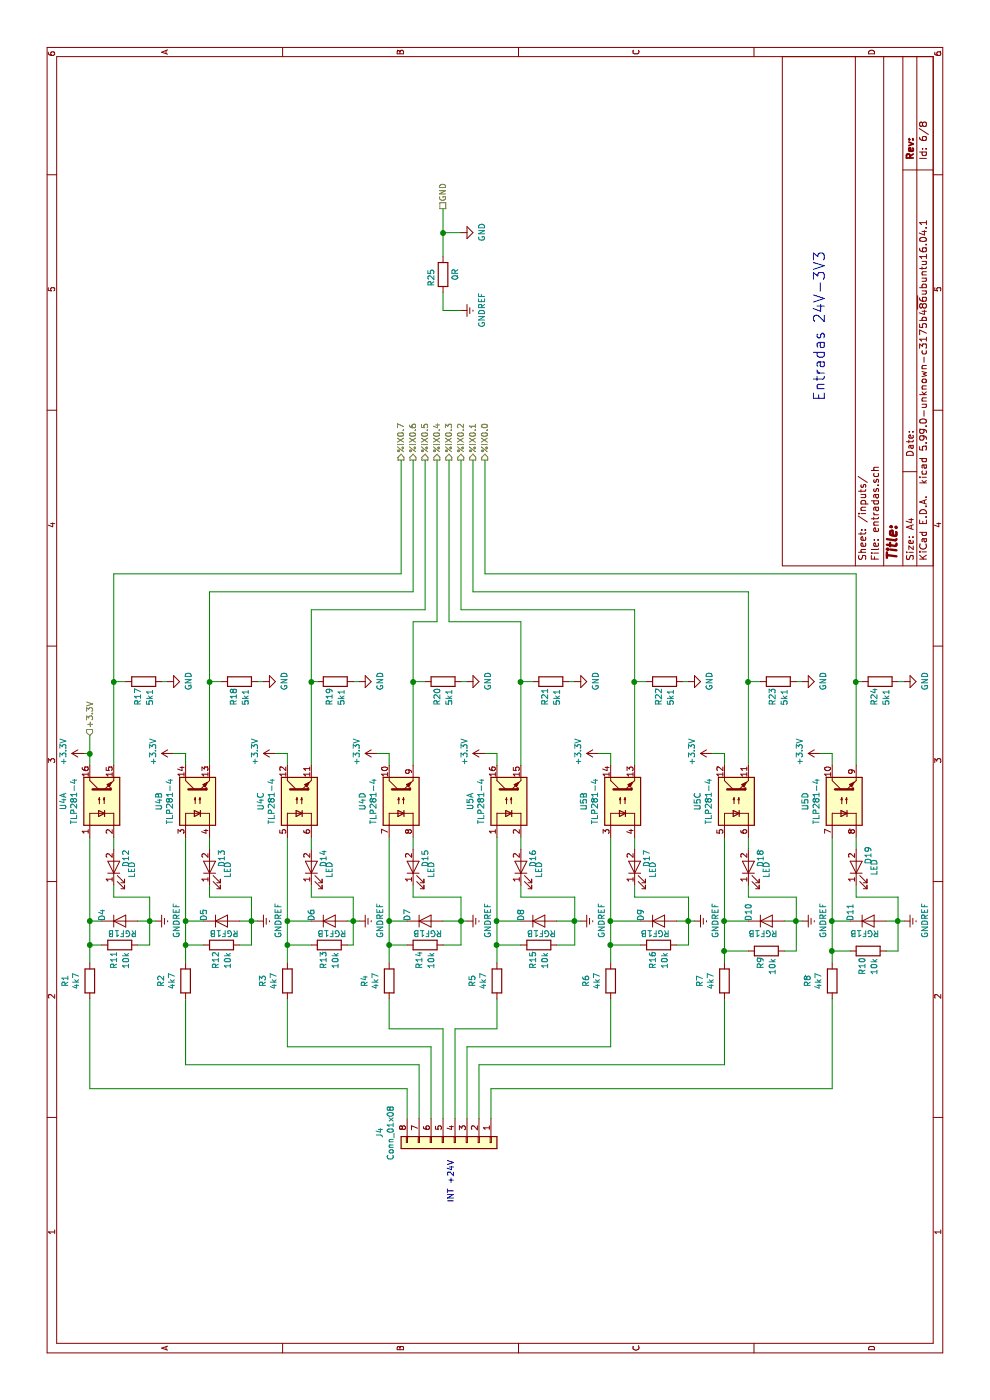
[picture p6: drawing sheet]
EESchema Schematic File Version 5
EELAYER 30 0
EELAYER END
$Descr A4 11693 8268
encoding utf-8
Sheet 6 8
Title ""
Date ""
Rev ""
Comp ""
Comment1 ""
Comment2 ""
Comment3 ""
Comment4 ""
Comment5 ""
Comment6 ""
Comment7 ""
Comment8 ""
Comment9 ""
$EndDescr
$Comp
L power:GND #PWR0113
U 1 1
P 9750 3850
F 0 "#PWR0113" H 9750 3600 50  0001 C CNN
F 1 "GND" H 9755 3677 50  0000 C CNN
F 2 "" H 9750 3850 50  0001 C CNN
F 3 "" H 9750 3850 50  0001 C CNN
	1    9750 3850
	1    0    0    -1  
$EndComp
Text HLabel 9950 3700 2    50   UnSpc ~ 0
GND
Text Notes 9600 6900 2    89   ~ 0
Entradas 24V-3V3
$Comp
L power:GNDREF #PWR0126
U 1 1
P 9100 3850
F 0 "#PWR0126" H 9100 3600 50  0001 C CNN
F 1 "GNDREF" H 9105 3677 50  0000 C CNN
F 2 "" H 9100 3850 50  0001 C CNN
F 3 "" H 9100 3850 50  0001 C CNN
	1    9100 3850
	1    0    0    -1  
$EndComp
$Comp
L Device:R R25
U 1 1
P 9400 3700
F 0 "R25" V 9300 3600 50  0000 L CNN
F 1 "0R" V 9500 3650 50  0000 L CNN
F 2 "Resistor_SMD:R_0805_2012Metric" V 9330 3700 50  0001 C CNN
F 3 "~" H 9400 3700 50  0001 C CNN
	1    9400 3700
	0    1    1    0   
$EndComp
Wire Wire Line
	9950 3700 9750 3700
Wire Wire Line
	9750 3850 9750 3700
Connection ~ 9750 3700
Wire Wire Line
	9750 3700 9550 3700
Wire Wire Line
	9250 3700 9100 3700
Wire Wire Line
	9100 3700 9100 3850
Connection ~ 5400 750 
$Comp
L power:+3.3V #PWR0142
U 1 1
P 5400 5950
F 0 "#PWR0142" H 5400 5800 50  0001 C CNN
F 1 "+3.3V" H 5415 6123 50  0000 C CNN
F 2 "" H 5400 5950 50  0001 C CNN
F 3 "" H 5400 5950 50  0001 C CNN
	1    5400 5950
	1    0    0    -1  
$EndComp
$Comp
L power:+3.3V #PWR0147
U 1 1
P 5400 6850
F 0 "#PWR0147" H 5400 6700 50  0001 C CNN
F 1 "+3.3V" H 5415 7023 50  0000 C CNN
F 2 "" H 5400 6850 50  0001 C CNN
F 3 "" H 5400 6850 50  0001 C CNN
	1    5400 6850
	1    0    0    -1  
$EndComp
Wire Wire Line
	5550 750  5400 750 
$Comp
L power:+3.3V #PWR0148
U 1 1
P 5400 4050
F 0 "#PWR0148" H 5400 3900 50  0001 C CNN
F 1 "+3.3V" H 5415 4223 50  0000 C CNN
F 2 "" H 5400 4050 50  0001 C CNN
F 3 "" H 5400 4050 50  0001 C CNN
	1    5400 4050
	1    0    0    -1  
$EndComp
$Comp
L power:+3.3V #PWR0149
U 1 1
P 5400 5000
F 0 "#PWR0149" H 5400 4850 50  0001 C CNN
F 1 "+3.3V" H 5415 5173 50  0000 C CNN
F 2 "" H 5400 5000 50  0001 C CNN
F 3 "" H 5400 5000 50  0001 C CNN
	1    5400 5000
	1    0    0    -1  
$EndComp
$Comp
L power:+3.3V #PWR0150
U 1 1
P 5400 1450
F 0 "#PWR0150" H 5400 1300 50  0001 C CNN
F 1 "+3.3V" H 5415 1623 50  0000 C CNN
F 2 "" H 5400 1450 50  0001 C CNN
F 3 "" H 5400 1450 50  0001 C CNN
	1    5400 1450
	1    0    0    -1  
$EndComp
$Comp
L power:+3.3V #PWR0151
U 1 1
P 5400 3150
F 0 "#PWR0151" H 5400 3000 50  0001 C CNN
F 1 "+3.3V" H 5415 3323 50  0000 C CNN
F 2 "" H 5400 3150 50  0001 C CNN
F 3 "" H 5400 3150 50  0001 C CNN
	1    5400 3150
	1    0    0    -1  
$EndComp
$Comp
L power:+3.3V #PWR0152
U 1 1
P 5400 2300
F 0 "#PWR0152" H 5400 2150 50  0001 C CNN
F 1 "+3.3V" H 5415 2473 50  0000 C CNN
F 2 "" H 5400 2300 50  0001 C CNN
F 3 "" H 5400 2300 50  0001 C CNN
	1    5400 2300
	1    0    0    -1  
$EndComp
$Comp
L power:+3.3V #PWR0155
U 1 1
P 5400 700
F 0 "#PWR0155" H 5400 550 50  0001 C CNN
F 1 "+3.3V" H 5415 873 50  0000 C CNN
F 2 "" H 5400 700 50  0001 C CNN
F 3 "" H 5400 700 50  0001 C CNN
	1    5400 700 
	1    0    0    -1  
$EndComp
$Comp
L power:GNDREF #PWR0134
U 1 1
P 4000 7550
F 0 "#PWR0134" H 4000 7300 50  0001 C CNN
F 1 "GNDREF" H 4005 7377 50  0000 C CNN
F 2 "" H 4000 7550 50  0001 C CNN
F 3 "" H 4000 7550 50  0001 C CNN
	1    4000 7550
	1    0    0    -1  
$EndComp
$Comp
L power:GNDREF #PWR0133
U 1 1
P 4000 6700
F 0 "#PWR0133" H 4000 6450 50  0001 C CNN
F 1 "GNDREF" H 4005 6527 50  0000 C CNN
F 2 "" H 4000 6700 50  0001 C CNN
F 3 "" H 4000 6700 50  0001 C CNN
	1    4000 6700
	1    0    0    -1  
$EndComp
$Comp
L power:GNDREF #PWR0132
U 1 1
P 4000 5800
F 0 "#PWR0132" H 4000 5550 50  0001 C CNN
F 1 "GNDREF" H 4005 5627 50  0000 C CNN
F 2 "" H 4000 5800 50  0001 C CNN
F 3 "" H 4000 5800 50  0001 C CNN
	1    4000 5800
	1    0    0    -1  
$EndComp
$Comp
L power:GNDREF #PWR0131
U 1 1
P 4000 4850
F 0 "#PWR0131" H 4000 4600 50  0001 C CNN
F 1 "GNDREF" H 4005 4677 50  0000 C CNN
F 2 "" H 4000 4850 50  0001 C CNN
F 3 "" H 4000 4850 50  0001 C CNN
	1    4000 4850
	1    0    0    -1  
$EndComp
$Comp
L power:GNDREF #PWR0130
U 1 1
P 4000 3900
F 0 "#PWR0130" H 4000 3650 50  0001 C CNN
F 1 "GNDREF" H 4005 3727 50  0000 C CNN
F 2 "" H 4000 3900 50  0001 C CNN
F 3 "" H 4000 3900 50  0001 C CNN
	1    4000 3900
	1    0    0    -1  
$EndComp
$Comp
L power:GNDREF #PWR0129
U 1 1
P 4000 3000
F 0 "#PWR0129" H 4000 2750 50  0001 C CNN
F 1 "GNDREF" H 4005 2827 50  0000 C CNN
F 2 "" H 4000 3000 50  0001 C CNN
F 3 "" H 4000 3000 50  0001 C CNN
	1    4000 3000
	1    0    0    -1  
$EndComp
$Comp
L power:GNDREF #PWR0128
U 1 1
P 4000 2150
F 0 "#PWR0128" H 4000 1900 50  0001 C CNN
F 1 "GNDREF" H 4005 1977 50  0000 C CNN
F 2 "" H 4000 2150 50  0001 C CNN
F 3 "" H 4000 2150 50  0001 C CNN
	1    4000 2150
	1    0    0    -1  
$EndComp
$Comp
L power:GNDREF #PWR0127
U 1 1
P 4000 1300
F 0 "#PWR0127" H 4000 1050 50  0001 C CNN
F 1 "GNDREF" H 4005 1127 50  0000 C CNN
F 2 "" H 4000 1300 50  0001 C CNN
F 3 "" H 4000 1300 50  0001 C CNN
	1    4000 1300
	1    0    0    -1  
$EndComp
Wire Wire Line
	5400 5100 5300 5100
Wire Wire Line
	5400 5000 5400 5100
Connection ~ 6000 5300
Wire Wire Line
	5300 5300 6000 5300
Wire Wire Line
	5400 6050 5300 6050
Wire Wire Line
	5400 5950 5400 6050
Connection ~ 6000 6250
Wire Wire Line
	5300 6250 6000 6250
Wire Wire Line
	6000 5700 6000 5750
Wire Wire Line
	6000 7500 6000 7550
Wire Wire Line
	5400 6950 5400 6850
Wire Wire Line
	5300 6950 5400 6950
Connection ~ 6000 7150
Wire Wire Line
	6000 7150 5300 7150
Wire Wire Line
	6000 6650 6000 6700
Wire Wire Line
	6000 4750 6000 4800
Connection ~ 6000 4350
Wire Wire Line
	5300 4350 6000 4350
Wire Wire Line
	6000 3850 6000 3900
Connection ~ 6000 3450
Wire Wire Line
	6000 3450 5300 3450
Wire Wire Line
	5400 3250 5300 3250
Wire Wire Line
	5400 3150 5400 3250
Wire Wire Line
	5400 4150 5300 4150
Wire Wire Line
	5400 4050 5400 4150
Wire Wire Line
	6000 2150 6000 2200
Wire Wire Line
	6000 1400 6000 1350
Connection ~ 6000 1750
Wire Wire Line
	5300 1750 6000 1750
Wire Wire Line
	5400 1550 5300 1550
Wire Wire Line
	5400 1450 5400 1550
Connection ~ 6000 950 
Wire Wire Line
	5300 950  6000 950 
Wire Wire Line
	5400 750  5300 750 
Wire Wire Line
	5400 700  5400 750 
Wire Wire Line
	5400 2400 5300 2400
Wire Wire Line
	5400 2300 5400 2400
Connection ~ 6000 2600
Wire Wire Line
	6000 2600 5300 2600
Wire Wire Line
	6000 2950 6000 3000
$Comp
L Device:R R19
U 1 1
P 6000 2800
F 0 "R19" H 5800 2850 50  0000 L CNN
F 1 "5k1" H 5800 2750 50  0000 L CNN
F 2 "Resistor_SMD:R_0805_2012Metric" V 5930 2800 50  0001 C CNN
F 3 "~" H 6000 2800 50  0001 C CNN
	1    6000 2800
	1    0    0    -1  
$EndComp
Text HLabel 5550 750  2    50   Input ~ 0
+3.3V
Text HLabel 7850 3350 2    50   Output ~ 0
%IX0.7
Text HLabel 7850 3450 2    50   Output ~ 0
%IX0.6
Text HLabel 7850 3550 2    50   Output ~ 0
%IX0.5
Text HLabel 7850 3650 2    50   Output ~ 0
%IX0.4
Text HLabel 7850 3750 2    50   Output ~ 0
%IX0.3
Text HLabel 7850 3850 2    50   Output ~ 0
%IX0.2
Text HLabel 7850 3950 2    50   Output ~ 0
%IX0.1
Text HLabel 7850 4050 2    50   Output ~ 0
%IX0.0
Wire Wire Line
	6000 7150 6900 7150
Wire Wire Line
	6000 7150 6000 7200
Wire Wire Line
	6000 6250 6750 6250
Wire Wire Line
	6000 6350 6000 6250
Wire Wire Line
	6000 1750 6750 1750
Wire Wire Line
	6000 1850 6000 1750
Wire Wire Line
	6000 2600 6600 2600
Wire Wire Line
	6000 2650 6000 2600
Wire Wire Line
	6000 3450 6500 3450
Wire Wire Line
	6000 3550 6000 3450
Wire Wire Line
	6000 4450 6000 4350
Wire Wire Line
	6000 5300 6600 5300
Wire Wire Line
	6000 5300 6000 5400
Wire Wire Line
	6900 3350 7850 3350
Wire Wire Line
	6750 3450 7850 3450
Wire Wire Line
	6600 3550 7850 3550
Wire Wire Line
	6900 4050 7850 4050
Wire Wire Line
	6750 3950 7850 3950
Wire Wire Line
	6750 6250 6750 3950
Wire Wire Line
	6600 3850 7850 3850
Wire Wire Line
	6500 3650 7850 3650
Wire Wire Line
	6500 3750 7850 3750
Wire Wire Line
	6500 4350 6000 4350
Wire Wire Line
	6500 3750 6500 4350
Wire Wire Line
	6500 3450 6500 3650
Wire Wire Line
	6000 950  6900 950 
Wire Wire Line
	6000 950  6000 1050
$Comp
L Device:R R24
U 1 1
P 6000 7350
F 0 "R24" H 5800 7400 50  0000 L CNN
F 1 "5k1" H 5800 7300 50  0000 L CNN
F 2 "Resistor_SMD:R_0805_2012Metric" V 5930 7350 50  0001 C CNN
F 3 "~" H 6000 7350 50  0001 C CNN
	1    6000 7350
	1    0    0    -1  
$EndComp
$Comp
L Device:R R23
U 1 1
P 6000 6500
F 0 "R23" H 5800 6550 50  0000 L CNN
F 1 "5k1" H 5800 6450 50  0000 L CNN
F 2 "Resistor_SMD:R_0805_2012Metric" V 5930 6500 50  0001 C CNN
F 3 "~" H 6000 6500 50  0001 C CNN
	1    6000 6500
	1    0    0    -1  
$EndComp
$Comp
L Device:R R21
U 1 1
P 6000 4600
F 0 "R21" H 5800 4650 50  0000 L CNN
F 1 "5k1" H 5800 4550 50  0000 L CNN
F 2 "Resistor_SMD:R_0805_2012Metric" V 5930 4600 50  0001 C CNN
F 3 "~" H 6000 4600 50  0001 C CNN
	1    6000 4600
	1    0    0    -1  
$EndComp
$Comp
L Device:R R22
U 1 1
P 6000 5550
F 0 "R22" H 5800 5600 50  0000 L CNN
F 1 "5k1" H 5800 5500 50  0000 L CNN
F 2 "Resistor_SMD:R_0805_2012Metric" V 5930 5550 50  0001 C CNN
F 3 "~" H 6000 5550 50  0001 C CNN
	1    6000 5550
	1    0    0    -1  
$EndComp
$Comp
L Device:R R20
U 1 1
P 6000 3700
F 0 "R20" H 5800 3750 50  0000 L CNN
F 1 "5k1" H 5800 3650 50  0000 L CNN
F 2 "Resistor_SMD:R_0805_2012Metric" V 5930 3700 50  0001 C CNN
F 3 "~" H 6000 3700 50  0001 C CNN
	1    6000 3700
	1    0    0    -1  
$EndComp
$Comp
L Device:R R18
U 1 1
P 6000 2000
F 0 "R18" H 5800 2050 50  0000 L CNN
F 1 "5k1" H 5800 1950 50  0000 L CNN
F 2 "Resistor_SMD:R_0805_2012Metric" V 5930 2000 50  0001 C CNN
F 3 "~" H 6000 2000 50  0001 C CNN
	1    6000 2000
	1    0    0    -1  
$EndComp
$Comp
L Device:R R17
U 1 1
P 6000 1200
F 0 "R17" H 5800 1250 50  0000 L CNN
F 1 "5k1" H 5800 1150 50  0000 L CNN
F 2 "Resistor_SMD:R_0805_2012Metric" V 5930 1200 50  0001 C CNN
F 3 "~" H 6000 1200 50  0001 C CNN
	1    6000 1200
	1    0    0    -1  
$EndComp
Wire Wire Line
	6900 7150 6900 4050
Wire Wire Line
	6600 5300 6600 3850
Wire Wire Line
	6600 2600 6600 3550
Wire Wire Line
	6750 1750 6750 3450
$Comp
L power:GND #PWR0111
U 1 1
P 6000 7550
F 0 "#PWR0111" H 6000 7300 50  0001 C CNN
F 1 "GND" H 6005 7377 50  0000 C CNN
F 2 "" H 6000 7550 50  0001 C CNN
F 3 "" H 6000 7550 50  0001 C CNN
	1    6000 7550
	1    0    0    -1  
$EndComp
$Comp
L power:GND #PWR0110
U 1 1
P 6000 6700
F 0 "#PWR0110" H 6000 6450 50  0001 C CNN
F 1 "GND" H 6005 6527 50  0000 C CNN
F 2 "" H 6000 6700 50  0001 C CNN
F 3 "" H 6000 6700 50  0001 C CNN
	1    6000 6700
	1    0    0    -1  
$EndComp
$Comp
L power:GND #PWR0109
U 1 1
P 6000 5750
F 0 "#PWR0109" H 6000 5500 50  0001 C CNN
F 1 "GND" H 6005 5577 50  0000 C CNN
F 2 "" H 6000 5750 50  0001 C CNN
F 3 "" H 6000 5750 50  0001 C CNN
	1    6000 5750
	1    0    0    -1  
$EndComp
Wire Wire Line
	6900 950  6900 3350
$Comp
L power:GND #PWR0108
U 1 1
P 6000 4800
F 0 "#PWR0108" H 6000 4550 50  0001 C CNN
F 1 "GND" H 6005 4627 50  0000 C CNN
F 2 "" H 6000 4800 50  0001 C CNN
F 3 "" H 6000 4800 50  0001 C CNN
	1    6000 4800
	1    0    0    -1  
$EndComp
$Comp
L power:GND #PWR0107
U 1 1
P 6000 3900
F 0 "#PWR0107" H 6000 3650 50  0001 C CNN
F 1 "GND" H 6005 3727 50  0000 C CNN
F 2 "" H 6000 3900 50  0001 C CNN
F 3 "" H 6000 3900 50  0001 C CNN
	1    6000 3900
	1    0    0    -1  
$EndComp
$Comp
L power:GND #PWR0106
U 1 1
P 6000 3000
F 0 "#PWR0106" H 6000 2750 50  0001 C CNN
F 1 "GND" H 6005 2827 50  0000 C CNN
F 2 "" H 6000 3000 50  0001 C CNN
F 3 "" H 6000 3000 50  0001 C CNN
	1    6000 3000
	1    0    0    -1  
$EndComp
$Comp
L power:GND #PWR0105
U 1 1
P 6000 2200
F 0 "#PWR0105" H 6000 1950 50  0001 C CNN
F 1 "GND" H 6005 2027 50  0000 C CNN
F 2 "" H 6000 2200 50  0001 C CNN
F 3 "" H 6000 2200 50  0001 C CNN
	1    6000 2200
	1    0    0    -1  
$EndComp
$Comp
L power:GND #PWR0104
U 1 1
P 6000 1400
F 0 "#PWR0104" H 6000 1150 50  0001 C CNN
F 1 "GND" H 6005 1227 50  0000 C CNN
F 2 "" H 6000 1400 50  0001 C CNN
F 3 "" H 6000 1400 50  0001 C CNN
	1    6000 1400
	1    0    0    -1  
$EndComp
Wire Wire Line
	3100 3250 3350 3250
Wire Wire Line
	3100 3700 3100 3250
Wire Wire Line
	2350 3700 3100 3700
Wire Wire Line
	2950 2400 3350 2400
Wire Wire Line
	2950 3600 2950 2400
Wire Wire Line
	2350 3600 2950 3600
Wire Wire Line
	2800 1550 3350 1550
Wire Wire Line
	2800 3500 2800 1550
Wire Wire Line
	2350 3500 2800 3500
Wire Wire Line
	2600 750  3350 750 
Wire Wire Line
	2600 3400 2600 750 
Wire Wire Line
	2350 3400 2600 3400
Wire Wire Line
	3100 4150 3350 4150
Wire Wire Line
	3100 3800 3100 4150
Wire Wire Line
	2350 3800 3100 3800
Wire Wire Line
	2950 3900 2350 3900
Wire Wire Line
	2950 5100 2950 3900
Wire Wire Line
	3350 5100 2950 5100
Wire Wire Line
	2800 4000 2350 4000
Wire Wire Line
	2800 6050 2800 4000
Wire Wire Line
	3350 6050 2800 6050
Wire Wire Line
	2600 6950 3350 6950
Wire Wire Line
	2600 4100 2600 6950
Wire Wire Line
	2350 4100 2600 4100
Wire Wire Line
	4000 1300 4000 1250
Wire Wire Line
	4300 950  4200 950 
Wire Wire Line
	4200 1250 4000 1250
Wire Wire Line
	4200 950  4200 1250
$Comp
L Device:R R11
U 1 1
P 3800 1000
F 0 "R11" H 3600 1050 50  0000 L CNN
F 1 "10k" H 3600 950 50  0000 L CNN
F 2 "Resistor_SMD:R_0805_2012Metric" V 3730 1000 50  0001 C CNN
F 3 "~" H 3800 1000 50  0001 C CNN
	1    3800 1000
	1    0    0    -1  
$EndComp
Wire Wire Line
	3800 750  3650 750 
Connection ~ 3800 750 
Wire Wire Line
	3800 850  3800 750 
Wire Wire Line
	4000 750  3800 750 
Connection ~ 4000 750 
Wire Wire Line
	4000 850  4000 750 
Connection ~ 4000 1250
Wire Wire Line
	4700 950  4600 950 
$Comp
L Device:LED D12
U 1 1
P 4450 950
F 0 "D12" H 4600 850 50  0000 R CNN
F 1 "LED" H 4500 800 50  0000 R CNN
F 2 "LED_SMD:LED_0805_2012Metric" H 4450 950 50  0001 C CNN
F 3 "~" H 4450 950 50  0001 C CNN
	1    4450 950 
	1    0    0    -1  
$EndComp
Wire Wire Line
	4700 750  4000 750 
Wire Wire Line
	4000 1250 3800 1250
Wire Wire Line
	4000 1150 4000 1250
Wire Wire Line
	3800 1250 3800 1150
Connection ~ 3800 1550
Wire Wire Line
	3800 1550 3650 1550
Wire Wire Line
	4600 1750 4700 1750
Wire Wire Line
	4000 1550 3800 1550
Connection ~ 4000 1550
Wire Wire Line
	4000 1700 4000 1550
Wire Wire Line
	3800 1550 3800 1700
Wire Wire Line
	4700 1550 4000 1550
Wire Wire Line
	4000 2150 4000 2100
Wire Wire Line
	4000 2100 3800 2100
Connection ~ 4000 2100
Wire Wire Line
	4000 2000 4000 2100
Wire Wire Line
	3800 2100 3800 2000
Wire Wire Line
	4200 2100 4000 2100
Wire Wire Line
	4200 1750 4200 2100
Wire Wire Line
	4300 1750 4200 1750
$Comp
L Device:LED D18
U 1 1
P 4450 6250
F 0 "D18" H 4600 6150 50  0000 R CNN
F 1 "LED" H 4500 6100 50  0000 R CNN
F 2 "LED_SMD:LED_0805_2012Metric" H 4450 6250 50  0001 C CNN
F 3 "~" H 4450 6250 50  0001 C CNN
	1    4450 6250
	1    0    0    -1  
$EndComp
Connection ~ 3800 2400
Wire Wire Line
	3650 2400 3800 2400
Wire Wire Line
	4200 2950 4000 2950
Wire Wire Line
	4200 2600 4200 2950
Wire Wire Line
	4300 2600 4200 2600
Wire Wire Line
	4000 3000 4000 2950
Wire Wire Line
	4000 2950 3800 2950
Connection ~ 4000 2950
Wire Wire Line
	4000 2900 4000 2950
Wire Wire Line
	3800 2950 3800 2900
$Comp
L Device:LED D14
U 1 1
P 4450 2600
F 0 "D14" H 4600 2500 50  0000 R CNN
F 1 "LED" H 4500 2450 50  0000 R CNN
F 2 "LED_SMD:LED_0805_2012Metric" H 4450 2600 50  0001 C CNN
F 3 "~" H 4450 2600 50  0001 C CNN
	1    4450 2600
	1    0    0    -1  
$EndComp
Wire Wire Line
	4700 2600 4600 2600
Wire Wire Line
	4000 2400 3800 2400
Connection ~ 4000 2400
Wire Wire Line
	4000 2600 4000 2400
Wire Wire Line
	3800 2400 3800 2600
Wire Wire Line
	4700 2400 4000 2400
Connection ~ 4000 3250
Wire Wire Line
	4700 3250 4000 3250
Wire Wire Line
	4200 3850 4000 3850
Wire Wire Line
	4200 3450 4200 3850
Wire Wire Line
	4300 3450 4200 3450
Wire Wire Line
	4700 3450 4600 3450
Wire Wire Line
	3800 3700 3800 3850
Wire Wire Line
	4000 3850 3800 3850
Wire Wire Line
	4000 3900 4000 3850
Wire Wire Line
	4200 4800 4000 4800
Wire Wire Line
	4200 4350 4200 4800
Wire Wire Line
	4300 4350 4200 4350
Wire Wire Line
	4700 4350 4600 4350
$Comp
L Device:LED D16
U 1 1
P 4450 4350
F 0 "D16" H 4600 4250 50  0000 R CNN
F 1 "LED" H 4500 4200 50  0000 R CNN
F 2 "LED_SMD:LED_0805_2012Metric" H 4450 4350 50  0001 C CNN
F 3 "~" H 4450 4350 50  0001 C CNN
	1    4450 4350
	1    0    0    -1  
$EndComp
Wire Wire Line
	4200 5750 4000 5750
Wire Wire Line
	4200 5300 4200 5750
Wire Wire Line
	4300 5300 4200 5300
Wire Wire Line
	4700 5300 4600 5300
Wire Wire Line
	4200 6650 4000 6650
Wire Wire Line
	4200 6250 4200 6650
Wire Wire Line
	4300 6250 4200 6250
Wire Wire Line
	4700 6250 4600 6250
Wire Wire Line
	4200 7500 4000 7500
Wire Wire Line
	4200 7150 4200 7500
Wire Wire Line
	4300 7150 4200 7150
Wire Wire Line
	4700 7150 4600 7150
Wire Wire Line
	4000 3250 3800 3250
Wire Wire Line
	4000 3400 4000 3250
Wire Wire Line
	3800 3250 3650 3250
Connection ~ 3800 3250
Wire Wire Line
	3800 3400 3800 3250
Connection ~ 4000 3850
Wire Wire Line
	4000 3700 4000 3850
Wire Wire Line
	4000 4150 4700 4150
Wire Wire Line
	4000 4850 4000 4800
Wire Wire Line
	4000 4800 3800 4800
Connection ~ 4000 4800
Wire Wire Line
	4000 4650 4000 4800
Wire Wire Line
	3800 4800 3800 4650
Wire Wire Line
	4000 4350 4000 4150
Wire Wire Line
	3800 4150 4000 4150
Wire Wire Line
	3650 4150 3800 4150
Wire Wire Line
	3800 4350 3800 4150
Wire Wire Line
	4000 5650 4000 5750
Wire Wire Line
	4000 5750 3800 5750
Wire Wire Line
	4000 5800 4000 5750
Wire Wire Line
	3800 5750 3800 5650
Wire Wire Line
	4000 5100 4700 5100
Wire Wire Line
	3800 5100 4000 5100
Wire Wire Line
	4000 5350 4000 5100
Connection ~ 3800 5100
Wire Wire Line
	3650 5100 3800 5100
Connection ~ 3800 4150
$Comp
L Device:R R1
U 1 1
P 3500 750
F 0 "R1" V 3293 750 50  0000 C CNN
F 1 "4k7" V 3384 750 50  0000 C CNN
F 2 "Resistor_SMD:R_0805_2012Metric" V 3430 750 50  0001 C CNN
F 3 "~" H 3500 750 50  0001 C CNN
	1    3500 750 
	0    1    1    0   
$EndComp
Connection ~ 4000 5100
$Comp
L Device:R R2
U 1 1
P 3500 1550
F 0 "R2" V 3293 1550 50  0000 C CNN
F 1 "4k7" V 3384 1550 50  0000 C CNN
F 2 "Resistor_SMD:R_0805_2012Metric" V 3430 1550 50  0001 C CNN
F 3 "~" H 3500 1550 50  0001 C CNN
	1    3500 1550
	0    1    1    0   
$EndComp
Connection ~ 4000 5750
$Comp
L Device:R R3
U 1 1
P 3500 2400
F 0 "R3" V 3293 2400 50  0000 C CNN
F 1 "4k7" V 3384 2400 50  0000 C CNN
F 2 "Resistor_SMD:R_0805_2012Metric" V 3430 2400 50  0001 C CNN
F 3 "~" H 3500 2400 50  0001 C CNN
	1    3500 2400
	0    1    1    0   
$EndComp
$Comp
L Device:R R4
U 1 1
P 3500 3250
F 0 "R4" V 3293 3250 50  0000 C CNN
F 1 "4k7" V 3384 3250 50  0000 C CNN
F 2 "Resistor_SMD:R_0805_2012Metric" V 3430 3250 50  0001 C CNN
F 3 "~" H 3500 3250 50  0001 C CNN
	1    3500 3250
	0    1    1    0   
$EndComp
$Comp
L Device:R R5
U 1 1
P 3500 4150
F 0 "R5" V 3293 4150 50  0000 C CNN
F 1 "4k7" V 3384 4150 50  0000 C CNN
F 2 "Resistor_SMD:R_0805_2012Metric" V 3430 4150 50  0001 C CNN
F 3 "~" H 3500 4150 50  0001 C CNN
	1    3500 4150
	0    1    1    0   
$EndComp
Connection ~ 4000 4150
$Comp
L Device:R R6
U 1 1
P 3500 5100
F 0 "R6" V 3293 5100 50  0000 C CNN
F 1 "4k7" V 3384 5100 50  0000 C CNN
F 2 "Resistor_SMD:R_0805_2012Metric" V 3430 5100 50  0001 C CNN
F 3 "~" H 3500 5100 50  0001 C CNN
	1    3500 5100
	0    1    1    0   
$EndComp
$Comp
L Device:R R12
U 1 1
P 3800 1850
F 0 "R12" H 3600 1900 50  0000 L CNN
F 1 "10k" H 3600 1800 50  0000 L CNN
F 2 "Resistor_SMD:R_0805_2012Metric" V 3730 1850 50  0001 C CNN
F 3 "~" H 3800 1850 50  0001 C CNN
	1    3800 1850
	1    0    0    -1  
$EndComp
$Comp
L Device:R R13
U 1 1
P 3800 2750
F 0 "R13" H 3600 2800 50  0000 L CNN
F 1 "10k" H 3600 2700 50  0000 L CNN
F 2 "Resistor_SMD:R_0805_2012Metric" V 3730 2750 50  0001 C CNN
F 3 "~" H 3800 2750 50  0001 C CNN
	1    3800 2750
	1    0    0    -1  
$EndComp
$Comp
L Device:R R14
U 1 1
P 3800 3550
F 0 "R14" H 3600 3600 50  0000 L CNN
F 1 "10k" H 3600 3500 50  0000 L CNN
F 2 "Resistor_SMD:R_0805_2012Metric" V 3730 3550 50  0001 C CNN
F 3 "~" H 3800 3550 50  0001 C CNN
	1    3800 3550
	1    0    0    -1  
$EndComp
$Comp
L Device:R R15
U 1 1
P 3800 4500
F 0 "R15" H 3600 4550 50  0000 L CNN
F 1 "10k" H 3600 4450 50  0000 L CNN
F 2 "Resistor_SMD:R_0805_2012Metric" V 3730 4500 50  0001 C CNN
F 3 "~" H 3800 4500 50  0001 C CNN
	1    3800 4500
	1    0    0    -1  
$EndComp
$Comp
L Device:R R16
U 1 1
P 3800 5500
F 0 "R16" H 3600 5550 50  0000 L CNN
F 1 "10k" H 3600 5450 50  0000 L CNN
F 2 "Resistor_SMD:R_0805_2012Metric" V 3730 5500 50  0001 C CNN
F 3 "~" H 3800 5500 50  0001 C CNN
	1    3800 5500
	1    0    0    -1  
$EndComp
$Comp
L Device:D D4
U 1 1
P 4000 1000
F 0 "D4" V 3850 1000 50  0000 L CNN
F 1 "RGF1B" H 3900 900 50  0000 L CNN
F 2 "Diode_SMD:D_SOT-23_ANK" H 4000 1000 50  0001 C CNN
F 3 "~" H 4000 1000 50  0001 C CNN
	1    4000 1000
	0    1    1    0   
$EndComp
$Comp
L Device:D D5
U 1 1
P 4000 1850
F 0 "D5" V 3850 1850 50  0000 L CNN
F 1 "RGF1B" H 3900 1750 50  0000 L CNN
F 2 "Diode_SMD:D_SOT-23_ANK" H 4000 1850 50  0001 C CNN
F 3 "~" H 4000 1850 50  0001 C CNN
	1    4000 1850
	0    1    1    0   
$EndComp
$Comp
L Device:D D6
U 1 1
P 4000 2750
F 0 "D6" V 3850 2750 50  0000 L CNN
F 1 "RGF1B" H 3900 2650 50  0000 L CNN
F 2 "Diode_SMD:D_SOT-23_ANK" H 4000 2750 50  0001 C CNN
F 3 "~" H 4000 2750 50  0001 C CNN
	1    4000 2750
	0    1    1    0   
$EndComp
$Comp
L Device:D D7
U 1 1
P 4000 3550
F 0 "D7" V 3850 3550 50  0000 L CNN
F 1 "RGF1B" H 3900 3450 50  0000 L CNN
F 2 "Diode_SMD:D_SOT-23_ANK" H 4000 3550 50  0001 C CNN
F 3 "~" H 4000 3550 50  0001 C CNN
	1    4000 3550
	0    1    1    0   
$EndComp
$Comp
L Device:D D8
U 1 1
P 4000 4500
F 0 "D8" V 3850 4500 50  0000 L CNN
F 1 "RGF1B" H 3900 4400 50  0000 L CNN
F 2 "Diode_SMD:D_SOT-23_ANK" H 4000 4500 50  0001 C CNN
F 3 "~" H 4000 4500 50  0001 C CNN
	1    4000 4500
	0    1    1    0   
$EndComp
$Comp
L Device:D D9
U 1 1
P 4000 5500
F 0 "D9" V 3850 5500 50  0000 L CNN
F 1 "RGF1B" H 3850 5400 50  0000 L CNN
F 2 "Diode_SMD:D_SOT-23_ANK" H 4000 5500 50  0001 C CNN
F 3 "~" H 4000 5500 50  0001 C CNN
	1    4000 5500
	0    1    1    0   
$EndComp
$Comp
L Device:LED D13
U 1 1
P 4450 1750
F 0 "D13" H 4600 1650 50  0000 R CNN
F 1 "LED" H 4500 1600 50  0000 R CNN
F 2 "LED_SMD:LED_0805_2012Metric" H 4450 1750 50  0001 C CNN
F 3 "~" H 4450 1750 50  0001 C CNN
	1    4450 1750
	1    0    0    -1  
$EndComp
Wire Wire Line
	3800 5350 3800 5100
$Comp
L Device:LED D15
U 1 1
P 4450 3450
F 0 "D15" H 4600 3350 50  0000 R CNN
F 1 "LED" H 4500 3300 50  0000 R CNN
F 2 "LED_SMD:LED_0805_2012Metric" H 4450 3450 50  0001 C CNN
F 3 "~" H 4450 3450 50  0001 C CNN
	1    4450 3450
	1    0    0    -1  
$EndComp
$Comp
L Device:LED D17
U 1 1
P 4450 5300
F 0 "D17" H 4600 5200 50  0000 R CNN
F 1 "LED" H 4500 5150 50  0000 R CNN
F 2 "LED_SMD:LED_0805_2012Metric" H 4450 5300 50  0001 C CNN
F 3 "~" H 4450 5300 50  0001 C CNN
	1    4450 5300
	1    0    0    -1  
$EndComp
Wire Wire Line
	4000 6050 4700 6050
Wire Wire Line
	4000 6250 4000 6050
Wire Wire Line
	3750 6050 4000 6050
Wire Wire Line
	4000 6650 4000 6700
Wire Wire Line
	4000 6650 3750 6650
Wire Wire Line
	4000 6550 4000 6650
Connection ~ 4000 6650
Wire Wire Line
	3750 6050 3650 6050
Connection ~ 3750 6050
$Comp
L Device:R R7
U 1 1
P 3500 6050
F 0 "R7" V 3293 6050 50  0000 C CNN
F 1 "4k7" V 3384 6050 50  0000 C CNN
F 2 "Resistor_SMD:R_0805_2012Metric" V 3430 6050 50  0001 C CNN
F 3 "~" H 3500 6050 50  0001 C CNN
	1    3500 6050
	0    1    1    0   
$EndComp
Connection ~ 4000 6050
Wire Wire Line
	3750 6650 3750 6550
Wire Wire Line
	3750 6050 3750 6250
$Comp
L Device:R R9
U 1 1
P 3750 6400
F 0 "R9" H 3600 6450 50  0000 L CNN
F 1 "10k" H 3550 6350 50  0000 L CNN
F 2 "Resistor_SMD:R_0805_2012Metric" V 3680 6400 50  0001 C CNN
F 3 "~" H 3750 6400 50  0001 C CNN
	1    3750 6400
	1    0    0    -1  
$EndComp
$Comp
L Device:D D10
U 1 1
P 4000 6400
F 0 "D10" V 3850 6400 50  0000 L CNN
F 1 "RGF1B" H 3850 6300 50  0000 L CNN
F 2 "Diode_SMD:D_SOT-23_ANK" H 4000 6400 50  0001 C CNN
F 3 "~" H 4000 6400 50  0001 C CNN
	1    4000 6400
	0    1    1    0   
$EndComp
$Comp
L Connector_Generic:Conn_01x08 J4
U 1 1
P 2150 3800
F 0 "J4" H 2068 3175 50  0000 C CNN
F 1 "Conn_01x08" H 2068 3266 50  0000 C CNN
F 2 "TerminalBlock_RND:TerminalBlock_RND_205-00051_1x08_P5.00mm_Horizontal" H 2150 3800 50  0001 C CNN
F 3 "~" H 2150 3800 50  0001 C CNN
	1    2150 3800
	-1   0    0    1   
$EndComp
Wire Wire Line
	4000 7550 4000 7500
Connection ~ 4000 7500
Wire Wire Line
	4000 7400 4000 7500
Wire Wire Line
	3750 7500 4000 7500
Wire Wire Line
	3750 7400 3750 7500
Wire Wire Line
	4000 6950 3750 6950
Connection ~ 4000 6950
Wire Wire Line
	4000 7100 4000 6950
Wire Wire Line
	3750 6950 3650 6950
Connection ~ 3750 6950
$Comp
L Device:D D11
U 1 1
P 4000 7250
F 0 "D11" V 3850 7250 50  0000 L CNN
F 1 "RGF1B" H 3850 7150 50  0000 L CNN
F 2 "Diode_SMD:D_SOT-23_ANK" H 4000 7250 50  0001 C CNN
F 3 "~" H 4000 7250 50  0001 C CNN
	1    4000 7250
	0    1    1    0   
$EndComp
$Comp
L Device:LED D19
U 1 1
P 4450 7150
F 0 "D19" H 4550 7050 50  0000 C CNN
F 1 "LED" H 4450 7000 50  0000 C CNN
F 2 "LED_SMD:LED_0805_2012Metric" H 4450 7150 50  0001 C CNN
F 3 "~" H 4450 7150 50  0001 C CNN
	1    4450 7150
	1    0    0    -1  
$EndComp
$Comp
L Device:R R10
U 1 1
P 3750 7250
F 0 "R10" H 3550 7300 50  0000 L CNN
F 1 "10k" H 3550 7200 50  0000 L CNN
F 2 "Resistor_SMD:R_0805_2012Metric" V 3680 7250 50  0001 C CNN
F 3 "~" H 3750 7250 50  0001 C CNN
	1    3750 7250
	1    0    0    -1  
$EndComp
$Comp
L Device:R R8
U 1 1
P 3500 6950
F 0 "R8" V 3293 6950 50  0000 C CNN
F 1 "4k7" V 3384 6950 50  0000 C CNN
F 2 "Resistor_SMD:R_0805_2012Metric" V 3430 6950 50  0001 C CNN
F 3 "~" H 3500 6950 50  0001 C CNN
	1    3500 6950
	0    1    1    0   
$EndComp
Wire Wire Line
	3750 7100 3750 6950
$Comp
L Isolator:TLP291-4 U4
U 4 1
P 5000 3350
F 0 "U4" H 5000 3675 50  0000 C CNN
F 1 "TLP281-4" H 5000 3584 50  0000 C CNN
F 2 "Package_SO:SOIC-16W_5.3x10.2mm_P1.27mm" H 4800 3150 50  0001 L CIN
F 3 "https://toshiba.semicon-storage.com/info/docget.jsp?did=12858&prodName=TLP291-4" H 5000 3350 50  0001 L CNN
	4    5000 3350
	1    0    0    -1  
$EndComp
Wire Wire Line
	4700 6950 4000 6950
$Comp
L Isolator:TLP291-4 U4
U 3 1
P 5000 2500
F 0 "U4" H 5000 2825 50  0000 C CNN
F 1 "TLP281-4" H 5000 2734 50  0000 C CNN
F 2 "Package_SO:SOIC-16W_5.3x10.2mm_P1.27mm" H 4800 2300 50  0001 L CIN
F 3 "https://toshiba.semicon-storage.com/info/docget.jsp?did=12858&prodName=TLP291-4" H 5000 2500 50  0001 L CNN
	3    5000 2500
	1    0    0    -1  
$EndComp
$Comp
L Isolator:TLP291-4 U4
U 2 1
P 5000 1650
F 0 "U4" H 5000 1975 50  0000 C CNN
F 1 "TLP281-4" H 5000 1884 50  0000 C CNN
F 2 "Package_SO:SOIC-16W_5.3x10.2mm_P1.27mm" H 4800 1450 50  0001 L CIN
F 3 "https://toshiba.semicon-storage.com/info/docget.jsp?did=12858&prodName=TLP291-4" H 5000 1650 50  0001 L CNN
	2    5000 1650
	1    0    0    -1  
$EndComp
$Comp
L Isolator:TLP291-4 U4
U 1 1
P 5000 850
F 0 "U4" H 5000 1175 50  0000 C CNN
F 1 "TLP281-4" H 5000 1084 50  0000 C CNN
F 2 "Package_SO:SOIC-16W_5.3x10.2mm_P1.27mm" H 4800 650 50  0001 L CIN
F 3 "https://toshiba.semicon-storage.com/info/docget.jsp?did=12858&prodName=TLP291-4" H 5000 850 50  0001 L CNN
	1    5000 850 
	1    0    0    -1  
$EndComp
$Comp
L Isolator:TLP291-4 U5
U 4 1
P 5000 7050
F 0 "U5" H 5000 7375 50  0000 C CNN
F 1 "TLP281-4" H 5000 7284 50  0000 C CNN
F 2 "Package_SO:SOIC-16W_5.3x10.2mm_P1.27mm" H 4800 6850 50  0001 L CIN
F 3 "https://toshiba.semicon-storage.com/info/docget.jsp?did=12858&prodName=TLP291-4" H 5000 7050 50  0001 L CNN
	4    5000 7050
	1    0    0    -1  
$EndComp
$Comp
L Isolator:TLP291-4 U5
U 3 1
P 5000 6150
F 0 "U5" H 5000 6475 50  0000 C CNN
F 1 "TLP281-4" H 5000 6384 50  0000 C CNN
F 2 "Package_SO:SOIC-16W_5.3x10.2mm_P1.27mm" H 4800 5950 50  0001 L CIN
F 3 "https://toshiba.semicon-storage.com/info/docget.jsp?did=12858&prodName=TLP291-4" H 5000 6150 50  0001 L CNN
	3    5000 6150
	1    0    0    -1  
$EndComp
$Comp
L Isolator:TLP291-4 U5
U 2 1
P 5000 5200
F 0 "U5" H 5000 5525 50  0000 C CNN
F 1 "TLP281-4" H 5000 5434 50  0000 C CNN
F 2 "Package_SO:SOIC-16W_5.3x10.2mm_P1.27mm" H 4800 5000 50  0001 L CIN
F 3 "https://toshiba.semicon-storage.com/info/docget.jsp?did=12858&prodName=TLP291-4" H 5000 5200 50  0001 L CNN
	2    5000 5200
	1    0    0    -1  
$EndComp
$Comp
L Isolator:TLP291-4 U5
U 1 1
P 5000 4250
F 0 "U5" H 5000 4575 50  0000 C CNN
F 1 "TLP281-4" H 5000 4484 50  0000 C CNN
F 2 "Package_SO:SOIC-16W_5.3x10.2mm_P1.27mm" H 4800 4050 50  0001 L CIN
F 3 "https://toshiba.semicon-storage.com/info/docget.jsp?did=12858&prodName=TLP291-4" H 5000 4250 50  0001 L CNN
	1    5000 4250
	1    0    0    -1  
$EndComp
Text Notes 1650 3800 0    50   ~ 0
INT +24V
$EndSCHEMATC
